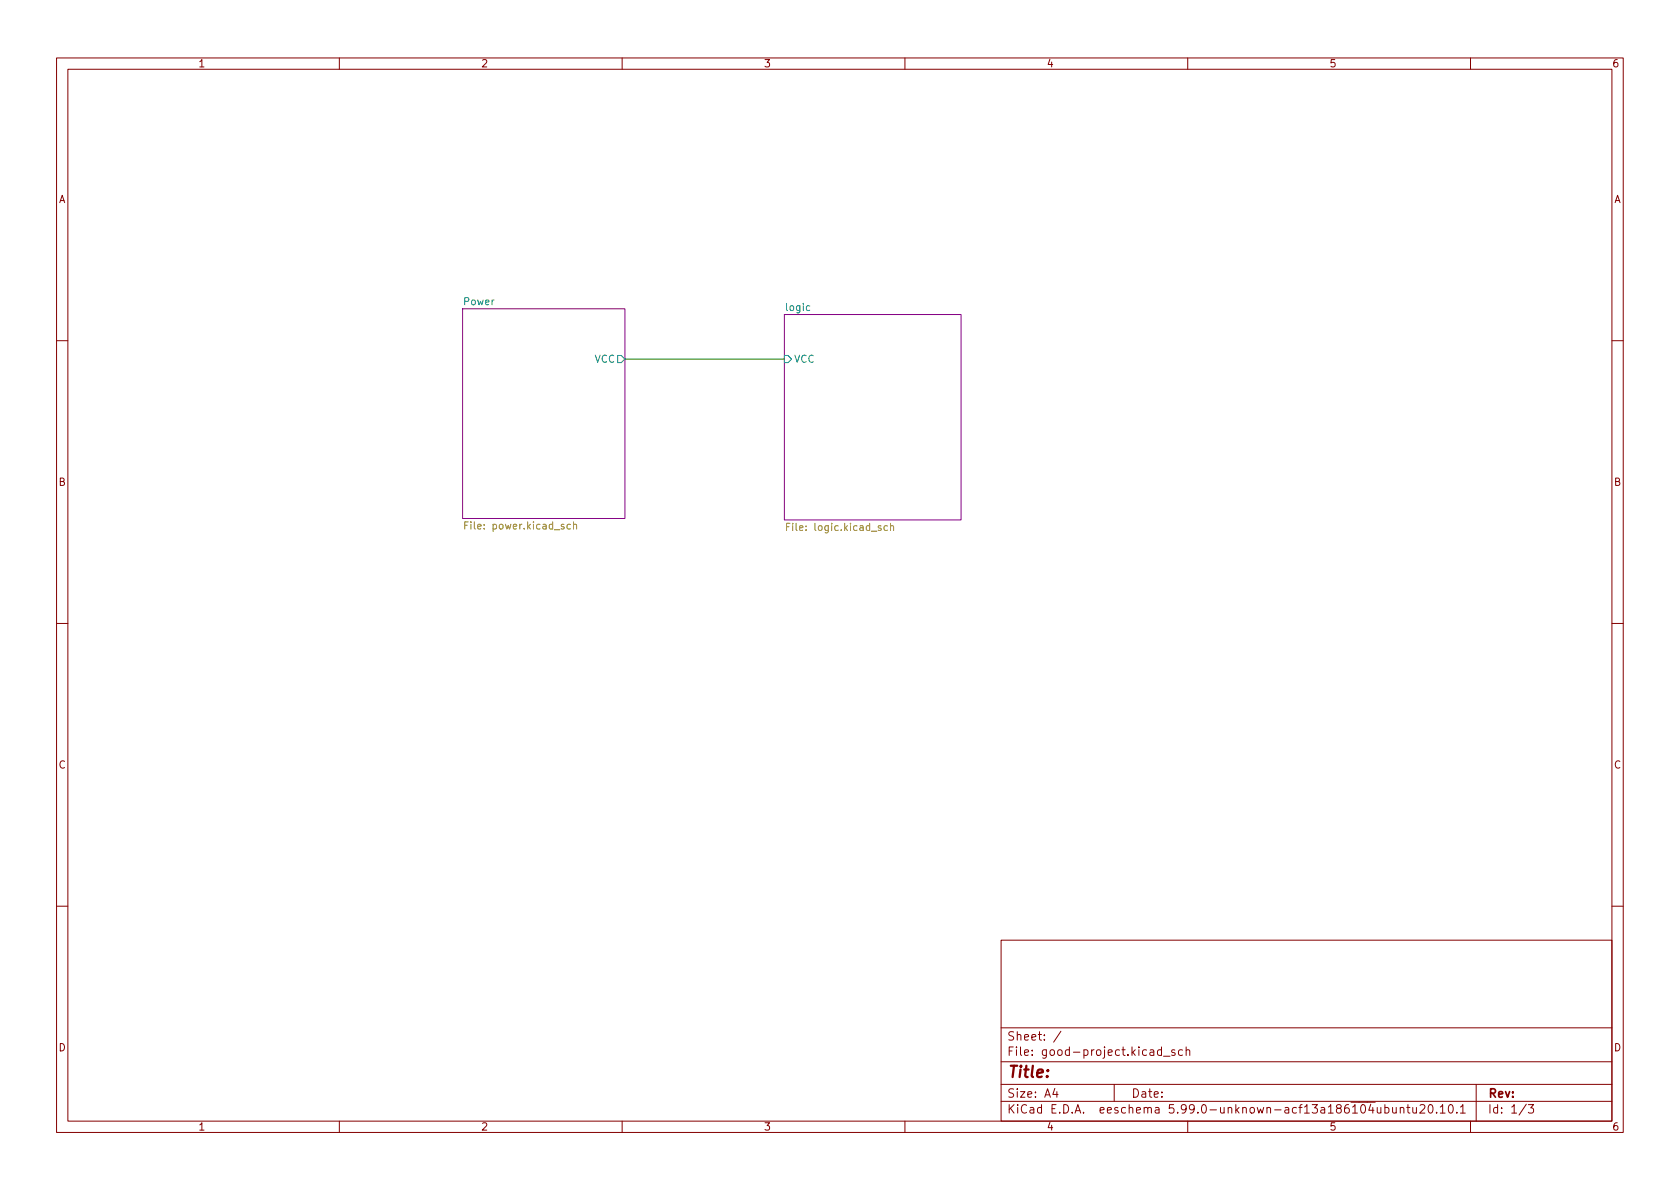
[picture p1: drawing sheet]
<svg xmlns="http://www.w3.org/2000/svg" width="297mm" height="210mm" viewBox="0 0 297 210" stroke-linecap="round" stroke-linejoin="round" font-family="sans-serif">
<g fill="none" stroke="#840000" stroke-width=".18">
<path d="M10 10.2h277v190.1h-277zM12 12.2h273v186.1h-273zM60 10.2v2M110 10.2v2M160 10.2v2M210 10.2v2M260 10.2v2M10 60.2h2M285 60.2h2M10 110.2h2M285 110.2h2M10 160.2h2"/>
<path d="M177 166.3h108v32h-108zM285 160.2h2M60 198.3v2M110 198.3v2M160 198.3v2M177 194.8h108M177 191.8h108M177 187.8h108M177 181.8h108M186.5 192.5l-.4 1h1M186.9 193v1M187.6 182.4l-1.3 1.9"/>
<path d="M197 191.8v3M205.4 185.7l-.5-.1-.3 .3v.4l.2 .3h.6M205.4 185.1v1.5M205.7 186.8h1.2M207.7 185.7l-.3-.1-.3 .2 .1 .3 .5 .1v.4h-.6M209.1 185.7l-.5-.1-.2 .3v.4l.1 .3h.6M209.7 185.8l.2-.2 .4 .1 .1 .9M209.7 185.1v1.5M210 198.3v2M246.2 195.8l.1 1h.3l.3-.1M246.9 195.8v1M247.6 196l.2-.2 .3 .1 .1 .9"/>
<path d="M247.6 195.8v1M248.7 195.8h.6M248.9 195.3v1.3l.4 .2M249.8 195.8l.1 1h.3l.2-.1M250.4 195.8v1M251.1 195.5l.5-.2 .3 .2v.3l-.9 1h.9M252.6 195.5l.3-.2a.81 .81 0 0 1 .5 .7 .81 .81 0 0 1-.3 .8h-.1a.81 .81 0 0 1-.4-1.3zM254 196.7v.1M254.7 195.8l.4-.5v1.5M254.7 196.8h.8M256.2 195.5l.2-.2a.8 .8 0 0 1 .6 .8 .8 .8 0 0 1-.6 .7l-.2-.1-.1-.4zM257.6 196.7v.1"/>
<path d="M258.2 195.8l.5-.5v1.5M258.2 196.8h.9M260 198.3v2M261 191.8v6.5M269.9 195.3l-1.3 1.9M270.2 195.3h1l-.6 .6 .5 .1v.7l-.2 .1h-.5l-.2-.1"/>
</g>
<g fill="#fff" stroke="#fff" stroke-width=".18">
<path d="M81.8 54.6h28.7v37.1h-28.7z"/>
<path d="M138.7 55.6h31.2v36.3h-31.2z"/>
</g>
<path d="M81.8 54.6h28.7v37.1h-28.7zM138.7 55.6h31.2v36.3h-31.2z" fill="none" stroke="#840084" stroke-width=".18"/>
<path d="M82.2 92.9h.4M82.8 92.3h-.6v1.3M100.9 92.8l-.4-.1-.2 .2 .1 .6h.5M101.4 92.8l.2-.1 .3 .1v.8M101.4 92.3v1.3M139.1 93.1h.4M139.7 92.5h-.6v1.3M156.9 93h-.4l-.2 .2 .1 .5h.5M157.5 93.1l.1-.1h.3l.1 .8M157.5 92.5v1.3" fill="none" stroke="#848400" stroke-width=".18"/>
<path d="M109.2 62.9h.7l.6 .6-.6 .6h-.7zM138.7 62.9h.6l.7 .6-.7 .6h-.6z" fill="none" stroke="#008484" stroke-width=".18"/>
<path d="M110.5 63.5h28.2" fill="none" stroke="#008400" stroke-width=".18"/>
<text font-size="2.8" fill="#840000" x="178" y="190.6">Title:</text>
<g font-size="2.1" fill="#840000">
<text x="178" y="184">Sheet: /</text>
<text x="178" y="186.7">File: good-project.kicad_sch</text>
<text x="178" y="196.9">KiCad E.D.A. eeschema 5.99.0-unknown-acf13a186~104~ubuntu20.10.1</text>
<text x="178" y="194.1">Size: A4</text>
<text x="200" y="194.1">Date:</text>
<text x="263" y="194.1">Rev:</text>
<text x="263" y="196.9">Id: 1/3</text>
</g>
<g font-size="1.8" fill="#840000">
<text x="35" y="11.9">1</text>
<text x="85" y="11.9">2</text>
<text x="135" y="11.9">3</text>
<text x="185" y="11.9">4</text>
<text x="235" y="11.9">5</text>
<text x="285" y="11.9">6</text>
<text x="10.3" y="35.9">A</text>
<text x="285.3" y="35.9">A</text>
<text x="10.3" y="85.9">B</text>
<text x="285.3" y="85.9">B</text>
<text x="10.3" y="135.9">C</text>
<text x="285.3" y="135.9">C</text>
<text x="10.3" y="185.9">D</text>
<text x="285.3" y="185.9">D</text>
<text x="35" y="199.9">1</text>
<text x="85" y="199.9">2</text>
<text x="135" y="199.9">3</text>
<text x="185" y="199.9">4</text>
<text x="235" y="199.9">5</text>
<text x="285" y="199.9">6</text>
</g>
<g font-size="1.8" fill="#008484">
<text x="82" y="54">Power</text>
<text x="139" y="55">logic</text>
<text x="105.1" y="64.1">VCC</text>
<text x="140.3" y="64.1">VCC</text>
</g>
<g font-size="1.8" fill="#848400">
<text x="82.9" y="93.6">File: power.kicad_sch</text>
<text x="139.9" y="93.9">File: logic.kicad_sch</text>
</g>
</svg>
